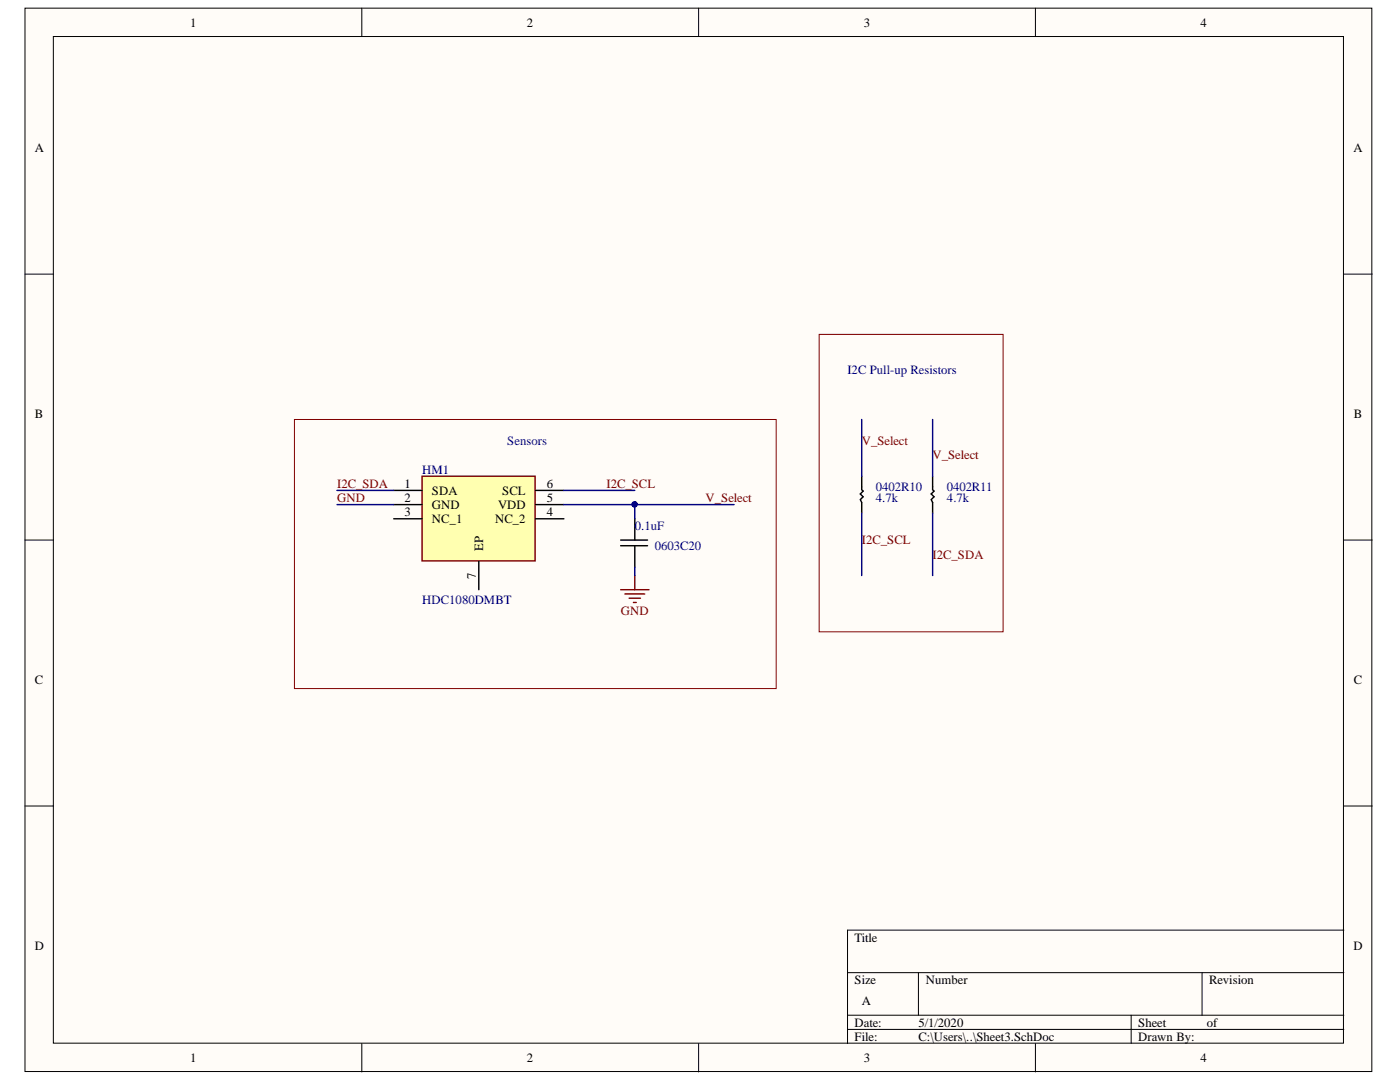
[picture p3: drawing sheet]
<svg xmlns="http://www.w3.org/2000/svg" width="279mm" height="216mm" viewBox="0 0 279 216" stroke-linecap="round" stroke-linejoin="round" font-family="sans-serif">
<g fill="#fffcf8" stroke="#000" stroke-width=".2">
<path d="M5 1.6h268.8v212.2h-268.8z"/>
<path d="M10.6 7.3h257.5v200.9h-257.5z"/>
</g>
<g fill="none" stroke="#000" stroke-width=".2">
<path d="M72.2 1.6v5.7M139.4 1.6v5.7M206.6 1.6v5.7M5 54.7h5.6M268.2 54.7h5.7M5 107.8h5.6M268.2 107.8h5.7M5 160.8h5.6M268.2 160.8h5.7M169.1 194.1h99.1M183.3 194.1v8.5M239.9 194.1v8.5"/>
<path d="M268.2 185.6h-99.1v22.6M72.2 208.2v5.7M139.4 208.2v5.7M169.1 202.6h99.1M169.1 205.4h99.1M206.6 208.2v5.7M225.7 202.6v5.6"/>
</g>
<path d="M84.2 95h22.6v16.9h-22.6z" fill="#ffffb0" stroke="#800000" stroke-width=".28"/>
<g fill="none" stroke="#000" stroke-width=".28">
<path d="M78.6 97.9h5.6M106.9 97.9h5.6M172 95v2.7l.3 .3-.6 .6 .6 .5-.6 .6 .3 .6v2.1M186.1 95v2.7l.3 .3-.6 .6 .6 .5-.6 .6 .3 .6v2.1M78.6 100.7h5.6M78.6 103.5h5.6M95.6 112v5.7M106.9 100.7h5.6M106.9 103.5h5.6M123.9 107.8h5.3M123.9 108.9h5.3M126.7 103.5v4.3"/>
<path d="M126.7 108.9v4.2"/>
</g>
<path d="M163.5 66.7h36.7v59.4h-36.7zM58.8 83.7h96.1v53.7h-96.1z" fill="none" stroke="#800000" stroke-width=".2"/>
<path d="M123.9 117.7h5.6M124.7 118.5h4M125.6 119.4h2.2M126.7 114.8v2.9M126.4 120.2h.6" fill="none" stroke="#800000" stroke-width=".28"/>
<path d="M67.3 97.9h11.3M112.5 97.9h14.2M172 83.7v11.3M186.1 83.7v11.3M67.3 100.7h11.3M112.5 100.7h34M126.7 100.7v2.8M126.7 113.1v1.7M172 102.4v12.4M186.1 102.4v12.4" fill="none" stroke="#000080" stroke-width=".28"/>
<circle cx="126.6" cy="100.6" r=".52" fill="#000080" stroke="#000080" stroke-width=".2"/>
<g font-size="2.5">
<text x="37.9" y="5.3">1</text>
<text x="105.1" y="5.3">2</text>
<text x="172.4" y="5.3">3</text>
<text x="239.6" y="5.3">4</text>
<text x="6.9" y="30.4">A</text>
<text x="270.1" y="30.4">A</text>
<text x="6.9" y="83.5">B</text>
<text x="270.2" y="83.5">B</text>
<text x="80.7" y="97.3">1</text>
<text x="80.7" y="100.1">2</text>
<text x="86.2" y="98.7">SDA</text>
<text x="86.2" y="101.6">GND</text>
<text x="99.4" y="101.6">VDD</text>
<text x="100.2" y="98.7">SCL</text>
<text x="109.1" y="97.3">6</text>
<text x="109.1" y="100.1">5</text>
<text x="80.7" y="102.9">3</text>
<text x="86.2" y="104.4">NC_1</text>
<text x="98.8" y="104.4">NC_2</text>
<text x="109.1" y="102.9">4</text>
<text x="96.4" y="110" transform="rotate(-90 96.4 110)">EP</text>
<text x="95" y="115.5" transform="rotate(-90 95 115.5)">7</text>
<text x="6.9" y="136.6">C</text>
<text x="270.2" y="136.6">C</text>
<text x="6.9" y="189.6">D</text>
<text x="170.5" y="187.9">Title</text>
<text x="270.1" y="189.6">D</text>
<text x="170.5" y="196.4">Size</text>
<text x="184.7" y="196.4">Number</text>
<text x="241.3" y="196.4">Revision</text>
<text x="172" y="200.6">A</text>
<text x="170.5" y="204.9">Date:</text>
<text x="170.5" y="207.6">File:</text>
<text x="183.3" y="204.9">5/1/2020</text>
<text x="183.3" y="207.6">C:\Users\..\Sheet3.SchDoc</text>
<text x="227.2" y="204.9">Sheet</text>
<text x="227.2" y="207.6">Drawn By:</text>
<text x="240.8" y="204.9">of</text>
<text x="37.9" y="212">1</text>
<text x="105.1" y="212">2</text>
<text x="172.4" y="212">3</text>
<text x="239.6" y="212">4</text>
</g>
<g font-size="2.5" fill="#000080">
<text x="169.1" y="74.6">I2C Pull-up Resistors</text>
<text x="101.2" y="88.8">Sensors</text>
<text x="84.3" y="94.5">HM1</text>
<text x="174.8" y="98">0402R10</text>
<text x="174.8" y="100.1">4.7k</text>
<text x="189" y="98">0402R11</text>
<text x="189" y="100.1">4.7k</text>
<text x="126.7" y="105.8">0.1uF</text>
<text x="130.7" y="109.8">0603C20</text>
<text x="84.3" y="120.5">HDC1080DMBT</text>
</g>
<g font-size="2.5" fill="#800000">
<text x="172" y="88.8">V_Select</text>
<text x="186.1" y="91.6">V_Select</text>
<text x="67.3" y="97.3">I2C_SDA</text>
<text x="67.3" y="100.1">GND</text>
<text x="121" y="97.3">I2C_SCL</text>
<text x="140.8" y="100.1">V_Select</text>
<text x="172" y="108.6">I2C_SCL</text>
<text x="186.1" y="111.5">I2C_SDA</text>
<text x="123.9" y="122.8">GND</text>
</g>
</svg>
